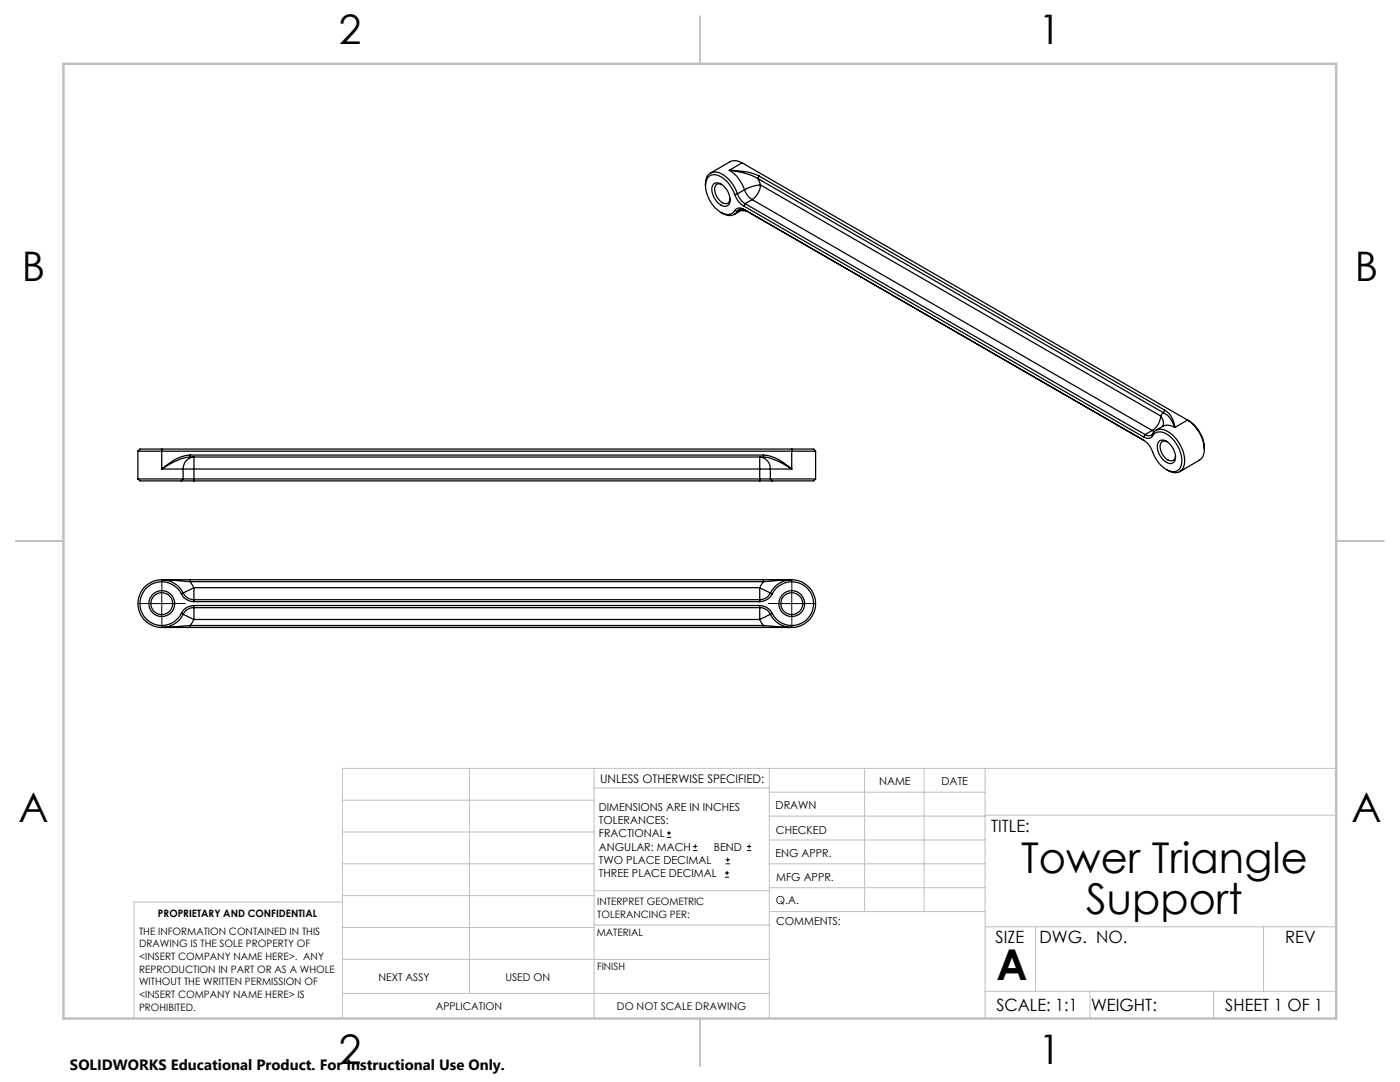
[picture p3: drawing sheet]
<svg xmlns="http://www.w3.org/2000/svg" width="279mm" height="216mm" viewBox="0 0 279 216" stroke-linecap="round" stroke-linejoin="round" font-family="sans-serif">
<g fill="none" stroke="#000" stroke-width=".2">
<path d="M32.3 117.9v5M158 117.9v5M29.8 120.4h5M155.5 120.4h5M133.1 167.1h.8M133.1 166.2h.8M133.5 165.8v.9M138.3 169.7h.8M138.3 168.9h.8M138.7 168.5v.8M144.7 175h.8M144.7 174.2h.8"/>
<path d="M144.8 172.4h.9M144.8 171.6h.9M145.1 173.8v.8M145.2 171.1v.9M149.1 169.7h.8M149.1 168.9h.8M149.5 168.5v.8"/>
</g>
<path d="M32.3 117.9v-2.2M158 117.9v-2.2M29.8 120.4h-2.2M32.3 122.9v2.2M34.8 120.4h2.2M155.5 120.4h-2.2M158 122.9v2.2M160.5 120.4h2.2" fill="none" stroke="#000" stroke-width=".2" stroke-dasharray="15.2 1.3 1.3 1.3"/>
<g fill="none" stroke="#c0c0c0" stroke-width=".2">
<path d="M68.3 159.7h50.3M93.7 153.3v44.9M118.6 153.3v49.9M118.6 157.2h34.9M153.5 153.3v49.9M153.5 158.1h43.1M172.5 153.3v28.6M184.4 153.3v28.6M196.6 153.3v49.9M266.7 153.3h-198.4v49.9M68.3 178.7h50.3M68.3 172.4h50.3"/>
<path d="M68.3 166h50.3M68.3 180h-41.6v23.2M118.6 177.7h35M153.5 167.6h43.1M153.5 162.8h43.1M153.5 172.4h43.1M153.5 177.1h43.1M196.6 162.7h70.1M68.3 198.2h85.2M68.3 191.4l85.2 .1M68.3 185.1h50.3M118.6 184.6h35"/>
<path d="M153.6 181.9h43M196.6 197.8h70.1M196.6 184.9h70.1M206.7 184.9v12.9M217.5 197.8v5.4M242.2 197.8v5.4M252.2 184.9v12.9"/>
</g>
<path d="M139.7 3.2v9.5M3.1 107.9h9.6M266.7 107.9h9.5M139.7 203.2v9.6" fill="none" stroke="#c0c0c0" stroke-width=".25"/>
<path d="M12.7 12.7h254v190.5h-254z" fill="none" stroke="#c0c0c0" stroke-width=".5"/>
<g fill="none" stroke="#000" stroke-width=".25">
<path d="M140.8 37a2.15 2.15 0 0 1 1.9-2.7 6 6 0 0 1 4.5 4.4M142.5 36.7a1.71 1.71 0 0 1 2.2 .7 3.2 3.2 0 0 1 .7 3.5 1.77 1.77 0 0 1-2.5-.9 2.75 2.75 0 0 1-.4-3.3zM144 36.8a.96 .96 0 0 0-1.1 .1 .96 .96 0 0 0-.3 1.1 2.81 2.81 0 0 0 2.5 2.6 1.01 1.01 0 0 0 .6-.9M145.6 34a16.2 16.2 0 0 1 5.9 1.1M145.6 34a7.1 7.1 0 0 1 3 3.9M145.6 34h.5a14.4 14.4 0 0 1 5.1 1.6M146.6 38.8a5.7 5.7 0 0 0-3.9-3.9 1.82 1.82 0 0 0-1.9 2.1 6.6 6.6 0 0 0 3.7 5.7 1.72 1.72 0 0 0 2.1-.7M146.6 38.8a3.9 3.9 0 0 0 1.8 2.3M147.2 38.7a3.9 3.9 0 0 0 1.5 1.9M147.2 38.7l-.6 .1M148.1 32.5a2.5 2.5 0 0 0-2.4-.2l-3.9 2.2M148.1 32.5l-2.5 1.5"/>
<path d="M148.1 32.5l88.9 51.3M148.6 37.9a3.4 3.4 0 0 0 1.5 1.9M148.6 37.9l-1.4 .8M150.1 39.8l79.8 46.1M150.1 39.8l-1.4 .8M151.2 35.6l.6 1.3M151.2 35.6l81 46.7M151.5 35.1l80.9 46.7M151.5 35.1l-.3 .5M151.8 36.9a3.8 3.8 0 0 1-1.7 2.9M151.8 36.9a7.9 7.9 0 0 0-3.2 1M151.8 36.9l79.8 46.1"/>
<path d="M146.6 42l.6 .1M147.2 42.1a2.02 2.02 0 0 1-3.1 .4l-.2-.1M147.9 42l1.3 .2M148 41.7l-.8 .4M148.3 41.7l-1.8 1.1M148.4 41.8l79.8 46a4.7 4.7 0 0 1 2.1 2.9 5.1 5.1 0 0 0 4.1 3.4 2.11 2.11 0 0 0 1.4-2.7 6.6 6.6 0 0 0-3.7-5.1 1.72 1.72 0 0 0-2.1 .7M148.4 41.8a1.2 1.2 0 0 0-1.8 .2M148.4 41.8l.3 .1a1.04 1.04 0 0 0-1.5 .2M148.4 41.1l79.8 46.1M148.7 40.6l79.8 46.1M148.7 40.6l-.3 .5M27.5 90h135.3"/>
<path d="M27.5 95.6h9M27.5 95.6l.4 .4h8.3M27.5 90v5.6M32.3 93.6h4.2M32.3 89.6h-4.4l-.4 .4M32.3 89.6v4M32.3 89.6h125.7M36.2 96h2.5M36.5 93.6a2.3 2.3 0 0 1 2.2-2.4v2.4M36.5 93.6h2.2M36.5 95.6h117.2M36.5 93.6v2"/>
<path d="M36.5 95.6l-.3 .4M38 91.2a13.1 13.1 0 0 0-5.7 2.4M38 90.8a9.7 9.7 0 0 0-5.7 2.8M38 90.8v.4M38 90.8h114.4M38 91.2h114.4M38.7 93.6v2.4M38.7 93.6h112.9M38.7 96h112.9M151.6 93.6v-2.3a2.09 2.09 0 0 1 2.1 1.8v.5M151.6 93.6h2.1M151.6 96h2.5"/>
<path d="M151.6 93.6v2.4M152.4 90.8a10.5 10.5 0 0 1 5.6 2.8M152.4 91.2a13.9 13.9 0 0 1 5.6 2.4M152.4 90.8v.4M153.7 93.6h4.3M153.7 95.6h9.1M153.7 93.6v2M153.7 95.6l.4 .4M158 89.6h4.4l.4 .4M158 89.6v4M162.8 95.6l-.4 .4h-8.3M162.8 90v5.6"/>
<path d="M228.5 86.7l-.3 .5M229.9 85.9l.5 .2M229.9 85.9l-1.4 .8M230 87a1.2 1.2 0 0 1-1.8 .2M230 86.5a2.05 2.05 0 0 1 3.1-.4 7 7 0 0 1 3.2 6.8 2 2 0 0 1-3.3 1l-.2-.2M230 86.5a.98 .98 0 0 1-1.5 .2M230 86.5v.5M231.4 88a1.95 1.95 0 0 1 2.5 1.1 2.66 2.66 0 0 1 .4 3.1 1.31 1.31 0 0 1-1.9-.2 3.5 3.5 0 0 1-1.3-3.5zM231.6 83a3.6 3.6 0 0 1-1.7 2.9M231.6 83l.3 .4a1.9 1.9 0 0 1 .2 1.7M232.2 82.3a5.1 5.1 0 0 1 2.3 3M232.2 82.3l-.6 .7"/>
<path d="M232.4 81.8a4.5 4.5 0 0 1 2.1 3.5M232.4 81.8l-.2 .5M232.9 88.1a.96 .96 0 0 0-1.1 .1 .96 .96 0 0 0-.3 1.1 2.73 2.73 0 0 0 2.5 2.6 .91 .91 0 0 0 .6-.9M234.5 85.3l-.5-.2a2.24 2.24 0 0 0-1.9 0l-1.4 .8M237 83.8a7 7 0 0 1 3.2 6.9l-.1 .4-.6 .6-4.1 2.4M237 83.8a6.8 6.8 0 0 1 3.3 5.9M237 83.8l-2.5 1.5M32.6 115.7h-.3l5.7 .4M32.7 115.7h5.3M36.2 118.5a2.79 2.79 0 0 0 2.5 1.6M36.2 118.5a4.4 4.4 0 0 0-6.6-1.5 4.4 4.4 0 0 0 0 6.8 4.4 4.4 0 0 0 6.6-1.4M36.5 118.3a2.35 2.35 0 0 0 2.2 1.4"/>
<path d="M36.5 118.3a4.8 4.8 0 0 0-7.2-1.6 4.8 4.8 0 0 0 0 7.5 4.8 4.8 0 0 0 7.2-1.6M36.5 118.3l-.3 .2M38 116.1l.7 1.2M38 115.7v.4M38 115.7h114.4M38 116.1h114.4M38.7 117.3l-2.2 1M38.7 117.3v2.4M38.7 119.7v.4M38.7 119.7h112.9M38.7 117.3h112.9M151.6 117.3l2.1 1"/>
<path d="M151.6 117.3v2.4M151.6 119.7v.4M152.4 116.1l-.8 1.2M152.4 115.7h5.2M152.4 115.7v.4M153.7 118.3a4.8 4.8 0 0 1 7.3-1.6 4.8 4.8 0 0 1 0 7.5 4.8 4.8 0 0 1-7.3-1.6M153.7 118.3a2.34 2.34 0 0 1-2.1 1.4M153.7 118.3l.4 .2M154.1 118.5a4.4 4.4 0 0 1 6.6-1.5 4.4 4.4 0 0 1 0 6.8 4.4 4.4 0 0 1-6.6-1.4M154.1 118.5a2.79 2.79 0 0 1-2.5 1.6M157.7 115.7h.3l-5.6 .4M32.7 125.2h5.3"/>
<path d="M36.2 122.4l.3 .2M36.5 122.6l2.2 1M38 124.8l-5.7 .4h.3M38 124.8v.4M38 125.2h114.4M38 124.8h114.4M38.7 120.8a2.79 2.79 0 0 0-2.5 1.6M38.7 121.2a2.4 2.4 0 0 0-2.2 1.4M38.7 123.6l-.7 1.2M38.7 121.2v2.4M38.7 120.8v.4M38.7 120.1h112.9"/>
<path d="M38.7 120.8h112.9M38.7 121.2h112.9M38.7 123.6h112.9M151.6 120.8a2.79 2.79 0 0 1 2.5 1.6M151.6 121.2a2.4 2.4 0 0 1 2.1 1.4M151.6 123.6l.8 1.2M151.6 121.2v2.4M151.6 120.8v.4M152.4 124.8l5.6 .4h-.3M152.4 125.2h5.2M152.4 124.8v.4M153.7 122.6l-2.1 1"/>
<path d="M154.1 122.4l-.4 .2"/>
<circle cx="32.3" cy="120.4" r="2.18"/>
<circle cx="32.3" cy="120.4" r="2.58"/>
<circle cx="158" cy="120.4" r="2.56"/>
<circle cx="158" cy="120.4" r="2.19"/>
</g>
<g font-size="8.5">
<text x="203.8" y="174.2">Tower Triangle</text>
<text x="216.8" y="182.3">Support</text>
<text x="198.9" y="195.5">A</text>
</g>
<g font-size="8.1">
<text x="67.6" y="8.9">2</text>
<text x="207.3" y="8.9">1</text>
<text x="4.4" y="56.2">B</text>
<text x="270.4" y="56.2">B</text>
<text x="3.7" y="164.1">A</text>
<text x="269.7" y="164.1">A</text>
<text x="67.6" y="212.4">2</text>
<text x="207.3" y="212.4">1</text>
</g>
<g font-size="3.4">
<text x="197.8" y="166">TITLE:</text>
<text x="198.7" y="188.1">SIZE</text>
<text x="207.5" y="188.1">DWG. NO.</text>
<text x="256.5" y="188.2">REV</text>
<text x="198.8" y="201.7">SCALE: 1:1</text>
<text x="217.7" y="201.8">WEIGHT:</text>
<text x="244.5" y="201.7">SHEET 1 OF 1</text>
</g>
<text font-size="3" x="14" y="213.5">SOLIDWORKS Educational Product. For Instructional Use Only.</text>
<text font-size="2.4" x="119.8" y="156.2">UNLESS OTHERWISE SPECIFIED:</text>
<g font-size="2.2">
<text x="119.5" y="161.8">DIMENSIONS ARE IN INCHES</text>
<text x="154.8" y="161.4">DRAWN</text>
<text x="175.4" y="156.6">NAME</text>
<text x="187.9" y="156.7">DATE</text>
<text x="119.5" y="164.4">TOLERANCES:</text>
<text x="119.5" y="167.1">FRACTIONAL</text>
<text x="154.9" y="166.3">CHECKED</text>
<text x="119.5" y="169.7">ANGULAR: MACH</text>
<text x="119.5" y="172.4">TWO PLACE DECIMAL</text>
<text x="142.5" y="169.7">BEND</text>
<text x="154.8" y="171">ENG APPR.</text>
<text x="119.5" y="175">THREE PLACE DECIMAL</text>
<text x="154.9" y="175.7">MFG APPR.</text>
<text x="154.9" y="180.4">Q.A.</text>
<text x="154.9" y="184.6">COMMENTS:</text>
</g>
<g font-size="2.1">
<text x="75.5" y="195.7">NEXT ASSY</text>
<text x="100.9" y="195.7">USED ON</text>
<text x="86.9" y="201.5">APPLICATION</text>
<text x="123.1" y="201.6">DO NOT SCALE DRAWING</text>
</g>
<g font-size="2">
<text x="31.5" y="182.9">PROPRIETARY AND CONFIDENTIAL</text>
<text x="119.2" y="180.6">INTERPRET GEOMETRIC</text>
<text x="119.2" y="183.1">TOLERANCING PER:</text>
<text x="27.8" y="186.5">THE INFORMATION CONTAINED IN THIS</text>
<text x="27.8" y="189">DRAWING IS THE SOLE PROPERTY OF</text>
<text x="27.8" y="191.6">&lt;INSERT COMPANY NAME HERE&gt;. ANY</text>
<text x="119.1" y="186.7">MATERIAL</text>
<text x="27.8" y="194.1">REPRODUCTION IN PART OR AS A WHOLE</text>
<text x="27.8" y="196.6">WITHOUT THE WRITTEN PERMISSION OF</text>
<text x="119.1" y="193.5">FINISH</text>
<text x="27.8" y="199.1">&lt;INSERT COMPANY NAME HERE&gt; IS</text>
<text x="27.8" y="201.7">PROHIBITED.</text>
</g>
</svg>
